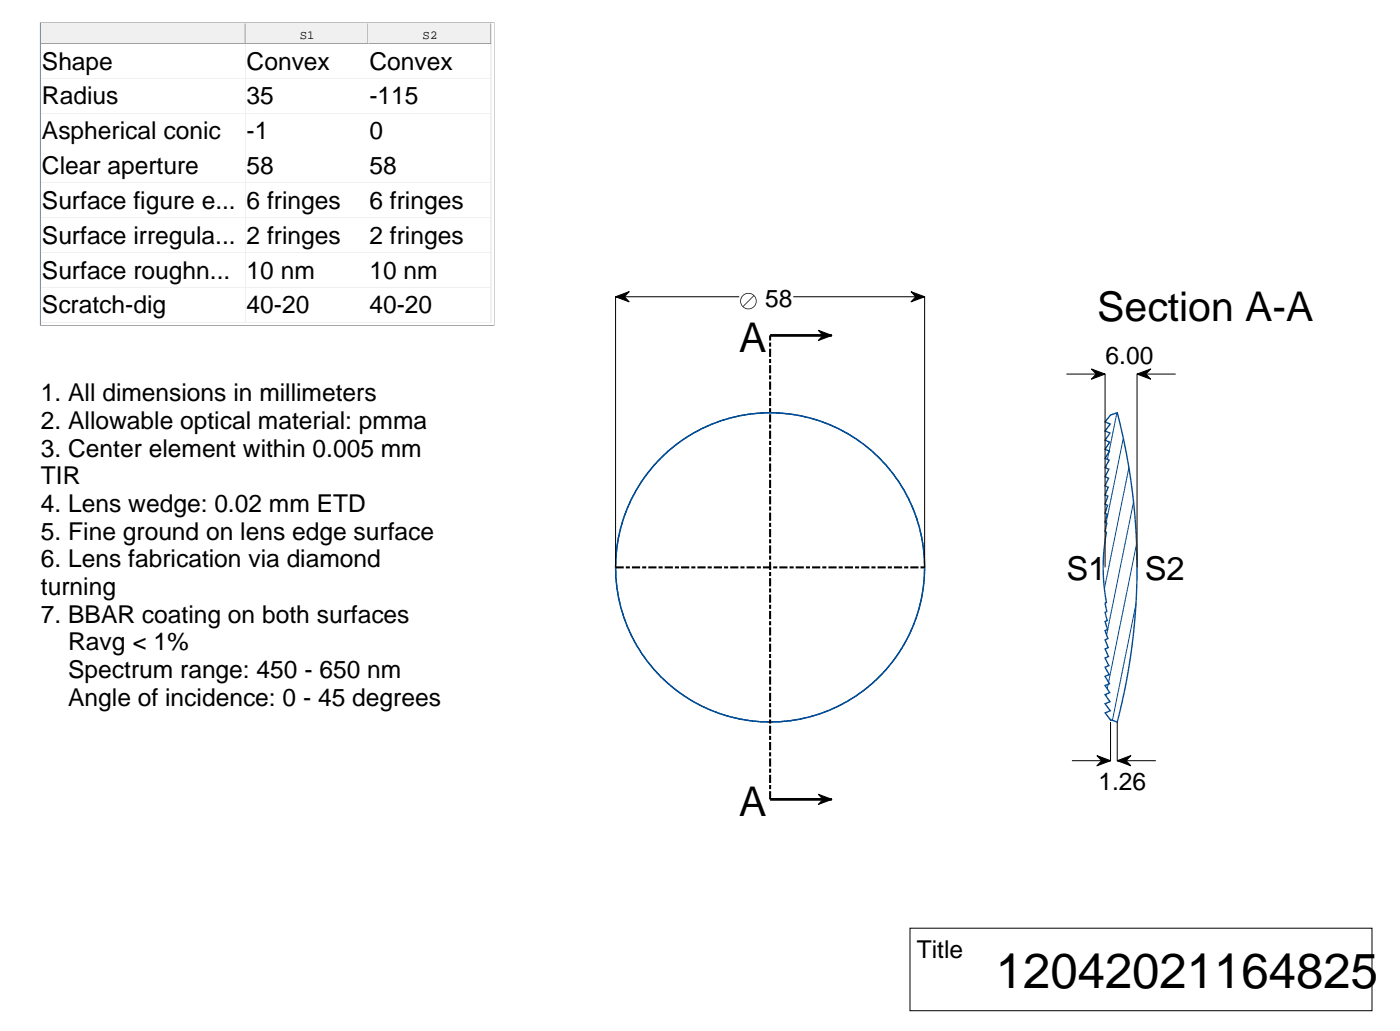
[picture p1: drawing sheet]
<svg xmlns="http://www.w3.org/2000/svg" width="362mm" height="266mm" viewBox="0 0 362 266" stroke-linecap="round" stroke-linejoin="round" font-family="sans-serif">
<g fill="none" stroke="#004d99" stroke-width=".35">
<path d="M287.1 107.2l1.7-.6 2.4 10.5 1.1 6.5 .8 6.5 .5 6.4 .3 6.6-.1 11.1-.9 10.9-1.7 10.8-2.4 10.6-1.7-.6-1.4-1.7 1.3-.6-1.3-1.8 1.3-.5-1.3-1.9 1.2-.5-1.2-1.8 1.1-.5-1.1-1.9 1.1-.4-1.1-1.9 1-.4-1-2 .9-.4-.9-2 .8-.3-.8-2 .7-.3-.7-2.1 .7-.3-.7-2 .6-.3-.6-2.1 .5-.2-.5-2.2 .4-.1-.7-4.6-.2-4.5 .2-4.6 .7-4.5-.4-.2 .5-2.1-.5-.2 .6-2.2-.6-.2 .7-2.1-.7-.3 .7-2-.7-.3 .8-2-.8-.4 .9-2-.9-.3 1-2-1-.4 1.1-1.9-1.1-.5 1.1-1.9-1.1-.4 1.2-1.9-1.2-.5 1.3-1.8-1.3-.6 1.3-1.7-1.3-.6z"/>
<circle cx="199.1" cy="146.6" r="40"/>
</g>
<path d="M159.1 146.6h80M199.1 206.5v-119.8" fill="none" stroke="#000" stroke-width=".53" stroke-dasharray="2.1 .5 1.1 .5" stroke-linecap="butt"/>
<path d="M199.1 86.7h16M199.1 206.5h16" fill="none" stroke="#000" stroke-width=".71" stroke-linecap="butt"/>
<g fill="none" stroke="#000" stroke-width=".26">
<path d="M159.1 76.7h2.3l1.3 1.3zM159.1 76.7l3.6-1.4-1.3 1.4zM159.1 76.7v69.9M159.2 76.7h31.9M205.1 76.7h33.9M235.5 75.3l3.6 1.4h-2.3zM236.8 76.7h2.3l-3.6 1.3zM239.1 76.7v69.9M211.6 85.3l3.5 1.4h-2.3zM212.8 86.7h2.3l-3.5 1.3zM275.7 96.6h10M282.2 95.3l3.5 1.3h-2.3z"/>
<path d="M283.4 96.6h2.3l-3.5 1.4zM285.7 96.6v50M294 96.6h2.3l1.2 1.4zM294 96.6l3.5-1.3-1.2 1.3zM294 96.6v50M294 96.6h10M277.1 196.5h10M283.6 195.2l3.5 1.3h-2.3zM284.8 196.5h2.3l-3.5 1.3zM287.1 186.5v10M288.8 196.5h2.3l1.3 1.3zM288.8 196.5l3.6-1.3-1.3 1.3z"/>
<path d="M288.8 186.5v10M288.9 196.5h9.9M211.6 205.2l3.5 1.3h-2.3zM212.8 206.5h2.3l-3.5 1.3zM235.3 239.8h119.4v21.3h-119.4z"/>
</g>
<g fill="#000">
<path d="M159.1 76.7l3.6-1.4-1.3 1.4 1.3 1.3zM235.5 75.3l3.6 1.4-3.6 1.3 1.3-1.3zM211.6 85.3l3.5 1.4-3.5 1.3 1.2-1.3zM282.2 95.3l3.5 1.3-3.5 1.4 1.2-1.4zM294 96.6l3.5-1.3-1.2 1.3 1.2 1.4zM283.6 195.2l3.5 1.3-3.5 1.3 1.2-1.3zM288.8 196.5l3.6-1.3-1.3 1.3 1.3 1.3zM211.6 205.2l3.5 1.3-3.5 1.3 1.2-1.3z"/>
<path d="M191.4 77.8a2.11 2.11 0 0 1 4.2 0 2.11 2.11 0 0 1-4.2 0zM194.9 76.5l-2.7 2.7a1.93 1.93 0 0 0 2.7-.1 1.93 1.93 0 0 0 0-2.6zM192.1 76.4a1.94 1.94 0 0 0 0 2.7l2.7-2.7a1.93 1.93 0 0 0-2.7 0z"/>
</g>
<path d="M286.7 116.8l-.4 1.9M288.8 106.7l-2 9.8M290.4 113.2l-4.4 21.9M286 120.2l-.1 .7M291.9 120.8l-6.4 31.3M293.1 129.7l-7 34.3M293.7 156.1l-6.1 30M293.8 140.5l-7.2 35.7M285.9 165.2l-.1 .3M286 179.3l-.1 .4M286.5 176.8l-.2 1.2" fill="none" stroke="#004d99" stroke-width=".26"/>
<path d="M10.3 5.8h117.5v78.3h-117.5z" fill="#f0f0f0"/>
<path d="M10.3 5.8h117.5v78.3h-117.5zM10.6 6.1h116.9v77.8h-116.9z" fill-rule="evenodd" fill="#828790"/>
<path d="M10.6 6.1h116.9v5.3h-116.9z" fill="#fff"/>
<path d="M10.6 6.1h52.9v5.3h-52.9z" fill="#f0f0f0"/>
<path d="M63.4 6.2v5h-52.7" fill="none" stroke="#a0a0a0" stroke-width=".26"/>
<path d="M63.5 6.1h31.7v5.3h-31.7z" fill="#f0f0f0"/>
<path d="M95.1 6.2v5h-31.5" fill="none" stroke="#a0a0a0" stroke-width=".26"/>
<path d="M95.2 6.1h31.8v5.3h-31.8z" fill="#f0f0f0"/>
<path d="M126.9 6.2v5h-31.5" fill="none" stroke="#a0a0a0" stroke-width=".26"/>
<path d="M10.6 11.4h116.9v72.5h-116.9z" fill="#fff"/>
<path d="M10.6 11.4h116.4v71.9h-116.4z" fill="#f0f0f0"/>
<path d="M63.4 11.5v71.7M95.1 11.5v71.7M126.9 11.5v71.7h-116.2M10.7 20.2h116.2M10.7 29.2h116.2M10.7 38.2h116.2M10.7 47.2h116.2M10.7 56.2h116.2M10.7 65.2h116.2M10.7 74.2h116.2" fill="none" stroke="#f0f0f0" stroke-width=".26"/>
<g fill="#fff">
<path d="M10.6 11.4h52.6v8.7h-52.6z"/>
<path d="M63.5 11.4h31.5v8.7h-31.5z"/>
<path d="M95.2 11.4h31.5v8.7h-31.5z"/>
<path d="M10.6 20.4h52.6v8.7h-52.6z"/>
<path d="M63.5 20.4h31.5v8.7h-31.5z"/>
<path d="M95.2 20.4h31.5v8.7h-31.5z"/>
<path d="M10.6 29.4h52.6v8.7h-52.6z"/>
<path d="M63.5 29.4h31.5v8.7h-31.5z"/>
<path d="M95.2 29.4h31.5v8.7h-31.5z"/>
<path d="M10.6 38.4h52.6v8.7h-52.6z"/>
<path d="M63.5 38.4h31.5v8.7h-31.5z"/>
<path d="M95.2 38.4h31.5v8.7h-31.5z"/>
<path d="M10.6 47.4h52.6v8.7h-52.6z"/>
<path d="M63.5 47.4h31.5v8.7h-31.5z"/>
<path d="M95.2 47.4h31.5v8.7h-31.5z"/>
<path d="M10.6 56.4h52.6v8.7h-52.6z"/>
<path d="M63.5 56.4h31.5v8.7h-31.5z"/>
<path d="M95.2 56.4h31.5v8.7h-31.5z"/>
<path d="M10.6 65.4h52.6v8.7h-52.6z"/>
<path d="M63.5 65.4h31.5v8.7h-31.5z"/>
<path d="M95.2 65.4h31.5v8.7h-31.5z"/>
<path d="M10.6 74.3h52.6v8.8h-52.6z"/>
<path d="M63.5 74.3h31.5v8.8h-31.5z"/>
<path d="M95.2 74.3h31.5v8.8h-31.5z"/>
<path d="M10.3 97.4h105.9v105.8h-105.9z"/>
</g>
<text font-size="12.7" x="257.4" y="255.1">12042021164825</text>
<g font-size="10.6">
<text x="283.7" y="82.9">Section A-A</text>
<text x="191.1" y="90.9">A</text>
<text x="191.1" y="210.7">A</text>
</g>
<g font-size="8.5">
<text x="275.7" y="149.9">S1</text>
<text x="296" y="149.9">S2</text>
</g>
<g font-size="6.3">
<text x="10.8" y="18">Shape</text>
<text x="63.8" y="18">Convex</text>
<text x="95.5" y="18">Convex</text>
<text x="10.8" y="27">Radius</text>
<text x="63.8" y="27">35</text>
<text x="95.5" y="27">-115</text>
<text x="10.8" y="36">Aspherical conic</text>
<text x="63.8" y="36">-1</text>
<text x="95.5" y="36">0</text>
<text x="10.8" y="45">Clear aperture</text>
<text x="63.8" y="45">58</text>
<text x="95.5" y="45">58</text>
<text x="10.8" y="54">Surface figure e...</text>
<text x="63.8" y="54">6 fringes</text>
<text x="95.5" y="54">6 fringes</text>
<text x="10.8" y="63">Surface irregula...</text>
<text x="63.8" y="63">2 fringes</text>
<text x="95.5" y="63">2 fringes</text>
<text x="10.8" y="72">Surface roughn...</text>
<text x="63.8" y="72">10 nm</text>
<text x="95.5" y="72">10 nm</text>
<text x="10.8" y="81">Scratch-dig</text>
<text x="63.8" y="81">40-20</text>
<text x="95.5" y="81">40-20</text>
<text x="197.8" y="79.4">58</text>
<text x="285.8" y="94.2">6.00</text>
<text x="10.6" y="103.7">1. All dimensions in millimeters</text>
<text x="10.6" y="110.9">2. Allowable optical material: pmma</text>
<text x="10.6" y="118">3. Center element within 0.005 mm</text>
<text x="10.6" y="125.1">TIR</text>
<text x="10.6" y="132.3">4. Lens wedge: 0.02 mm ETD</text>
<text x="10.6" y="139.4">5. Fine ground on lens edge surface</text>
<text x="10.6" y="146.6">6. Lens fabrication via diamond</text>
<text x="10.6" y="153.7">turning</text>
<text x="10.6" y="160.9">7. BBAR coating on both surfaces</text>
<text x="17.6" y="168">Ravg &lt; 1%</text>
<text x="17.6" y="175.2">Spectrum range: 450 - 650 nm</text>
<text x="17.6" y="182.3">Angle of incidence: 0 - 45 degrees</text>
<text x="284" y="204">1.26</text>
<text x="237" y="247.5">Title</text>
</g>
<g font-size="3.2">
<text x="77.5" y="10.1">S1</text>
<text x="109.3" y="10.1">S2</text>
</g>
</svg>
